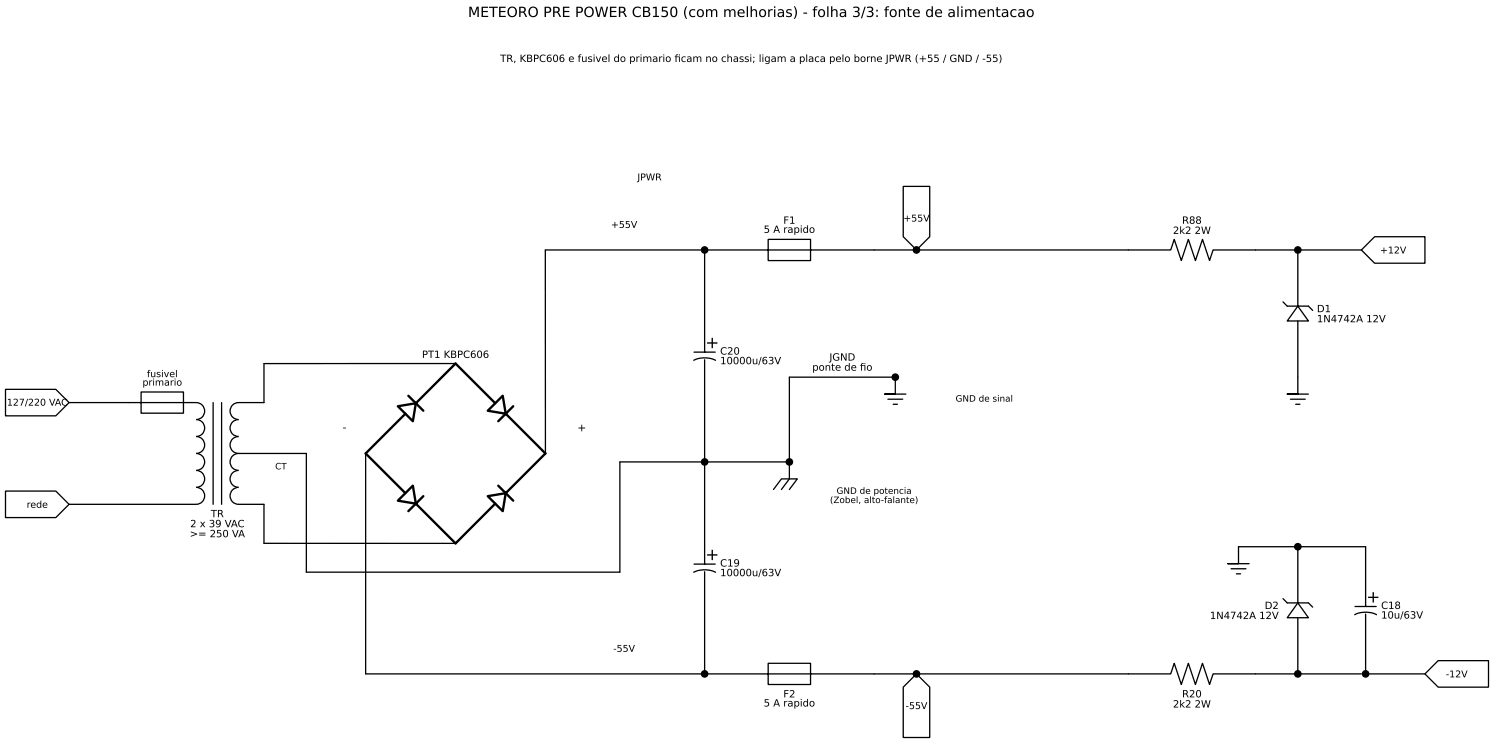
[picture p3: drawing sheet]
<svg xmlns="http://www.w3.org/2000/svg" width="448mm" height="223mm" viewBox="0 0 448 223" stroke-linecap="round" stroke-linejoin="round" font-family="sans-serif">
<g fill="none" stroke="#000" stroke-width=".39">
<path d="M270.7 55.8h8v15.1l-4 4-4-4zM211.2 74.9h-47.8l.1 60.9M211.2 74.9h19.1v-3.2h12.7v6.4h-12.7v-3.2h120.6l1.1-3.2 2.1 6.4 2.1-6.4 2.1 6.4 2.1-6.4 2.1 6.4 1.1-3.2h44.5M211.2 74.9v30.6M389 74.9v16.8M408.1 74.9l3.9-4h15.1v8h-15.1zM384.6 90.4l1.2 1.3h6.4l1.2 1.3M389 91.7l3.2 4.5h-6.4zM389 96.2v21.9h-3.2h6.4M1.7 116.6h15l4 4-4 4h-15zM136.5 108.9h-57.4v11.7h-7.6a2.54 2.54 0 0 0-2.5 2.5 2.54 2.54 0 0 0 2.5 2.6 2.54 2.54 0 0 0-2.5 2.5 2.54 2.54 0 0 0 2.5 2.6 2.54 2.54 0 0 0-2.5 2.5 2.54 2.54 0 0 0 2.5 2.5M207.8 108a7.4 7.4 0 0 1 6.8 0"/>
<path d="M208 105.5h6.4M211.2 107.8v61.2M266.1 119.6h4.5M271.5 118.1h-6.3h3.2v-5.1h-31.8v25.4M386.8 119.6h4.4M20.7 120.6h21.6v-3.2h12.7v6.4h-12.7v-3.2h16.5a2.54 2.54 0 0 1 2.5 2.5 2.54 2.54 0 0 1-2.5 2.6 2.54 2.54 0 0 1 2.5 2.5 2.54 2.54 0 0 1-2.5 2.6 2.54 2.54 0 0 1 2.5 2.5 2.54 2.54 0 0 1-2.5 2.5 2.54 2.54 0 0 1 2.5 2.6 2.54 2.54 0 0 1-2.5 2.5 2.54 2.54 0 0 1 2.5 2.6 2.54 2.54 0 0 1-2.5 2.5 2.54 2.54 0 0 1 2.5 2.5 2.54 2.54 0 0 1-2.5 2.6h-38.1M63.9 120.6v30.5M66.4 120.6v30.5M71.5 135.8a2.54 2.54 0 0 0-2.5 2.6 2.54 2.54 0 0 0 2.5 2.5 2.54 2.54 0 0 0-2.5 2.6 2.54 2.54 0 0 0 2.5 2.5 2.54 2.54 0 0 0-2.5 2.5 2.54 2.54 0 0 0 2.5 2.6h7.6v11.7h57.4M71.5 135.8h20.3v35.6h94v-33h50.8M109.6 135.8v66.1h101.6M236.6 138.4v5.1l-2.4 3.1"/>
<path d="M267.7 121.1h1.3M388.4 121.1h1.2M1.7 147.1h15l4 4-4 4h-15zM231.8 146.6l2.4-3.1h4.8l-2.4 3.1M207.8 171.5a7.4 7.4 0 0 1 6.8 0M208 169h6.4M211.2 171.3v30.6M369 170.4h4.4M370.6 171.9h1.3M384.6 179.3l1.2 1.3h6.4l1.2 1.3M389 163.8h20.3v17.9M389 163.8h-17.8v5.1h-3.2h6.4"/>
<path d="M389 163.8v16.8M389 180.6l3.2 4.5h-6.4zM389 185.1v16.8M405.9 184.2a7.4 7.4 0 0 1 6.8 0M406.1 181.7h6.4M409.3 184v17.9h17.8M211.2 201.9h19.1v-3.2h12.7v6.4h-12.7v-3.2h120.6l1.1-3.2 2.1 6.4 2.1-6.4 2.1 6.4 2.1-6.4 2.1 6.4 1.1-3.2h44.5M274.7 201.9l4 4v15h-8v-15zM427.1 201.9l4-4h15.1v8h-15.1z"/>
</g>
<path d="M122.4 118.6l4.5 4.5M150.7 118.6l.9 5.3-5.4-.8zM119.3 121.7l5.3-.9-.9 5.4zM121.5 123.9l-11.9 11.9 11.9 11.9M124.6 120.8l11.9-11.9 11.9 11.9M151.6 123.9l11.9 11.9-11.9 11.9M153.8 121.7l-4.5 4.5M123.7 145.5l.9 5.4-5.3-.9zM124.6 150.9l11.9 11.9 11.9-11.9M126.9 148.6l-4.5 4.5M146.2 148.6l5.4-.9-.9 5.4zM149.3 145.5l4.5 4.5" fill="none" stroke="#000" stroke-width=".71"/>
<g fill="#000" stroke="#000" stroke-width=".39">
<circle cx="211.2" cy="74.9" r=".95"/>
<circle cx="274.7" cy="74.9" r=".95"/>
<circle cx="389" cy="74.9" r=".95"/>
<circle cx="268.4" cy="113" r=".95"/>
<circle cx="211.2" cy="138.4" r=".95"/>
<circle cx="236.6" cy="138.4" r=".95"/>
<circle cx="389" cy="163.8" r=".95"/>
<circle cx="211.2" cy="201.9" r=".95"/>
<circle cx="274.7" cy="201.9" r=".95"/>
<circle cx="389" cy="201.9" r=".95"/>
<circle cx="409.3" cy="201.9" r=".95"/>
</g>
<g font-size="4.9">
<text x="211.4" y="104.3">+</text>
<text x="211.4" y="167.8">+</text>
<text x="409.5" y="180.5">+</text>
</g>
<text font-size="4.2" x="140.3" y="5.1">METEORO PRE POWER CB150 (com melhorias) - folha 3/3: fonte de alimentacao</text>
<g font-size="3.2">
<text x="102.7" y="129.1">-</text>
<text x="173" y="129.2">+</text>
</g>
<g font-size="3">
<text x="149.9" y="18.6">TR, KBPC606 e fusivel do primario fcam no chassi; ligam a placa pelo borne JPWR (+55 / GND / -55)</text>
<text x="202.2" y="18.6">i</text>
<text x="228.9" y="69.8">5 A rapido</text>
<text x="234.8" y="67">F1</text>
<text x="351.6" y="70.1">2k2 2W</text>
<text x="354.3" y="67">R88</text>
<text x="394.7" y="93.5">D1</text>
<text x="394.7" y="96.6">1N4742A 12V</text>
<text x="126.5" y="107.2">PT1 KBPC606</text>
<text x="215.8" y="106.2">C20</text>
<text x="215.8" y="109.1">10000u/63V</text>
<text x="243.5" y="111">ponte de fo</text>
<text x="248.6" y="108">JGND</text>
<text x="257.8" y="111">i</text>
<text x="63.2" y="155">TR</text>
<text x="56.9" y="160.9">&gt;= 250 VA</text>
<text x="57" y="157.9">2 x 39 VAC</text>
<text x="215.8" y="169.7">C19</text>
<text x="215.8" y="172.6">10000u/63V</text>
<text x="362.6" y="185.5">1N4742A 12V</text>
<text x="379.1" y="182.5">D2</text>
<text x="414" y="182.4">C18</text>
<text x="414" y="185.3">10u/63V</text>
<text x="234.8" y="208.9">F2</text>
<text x="354.3" y="208.9">R20</text>
<text x="228.9" y="211.7">5 A rapido</text>
<text x="351.6" y="212">2k2 2W</text>
</g>
<g font-size="2.8">
<text x="191" y="54">JPWR</text>
<text x="183.1" y="68.3">+55V</text>
<text x="270.8" y="66.4">+55V</text>
<text x="413.6" y="75.9">+12V</text>
<text x="44" y="113">fusivel</text>
<text x="42.7" y="115.5">primario</text>
<text x="2.1" y="121.5">127/220 VAC</text>
<text x="8" y="152.1">rede</text>
<text x="183.8" y="195.3">-55V</text>
<text x="433.4" y="202.9">-12V</text>
<text x="271.4" y="212.4">-55V</text>
</g>
<g font-size="2.6">
<text x="286.4" y="120.3">GND de sinal</text>
<text x="82.5" y="140.6">CT</text>
<text x="250.7" y="148">GND de potencia</text>
<text x="248.8" y="150.7">(Zobel, alto-falante)</text>
</g>
</svg>
